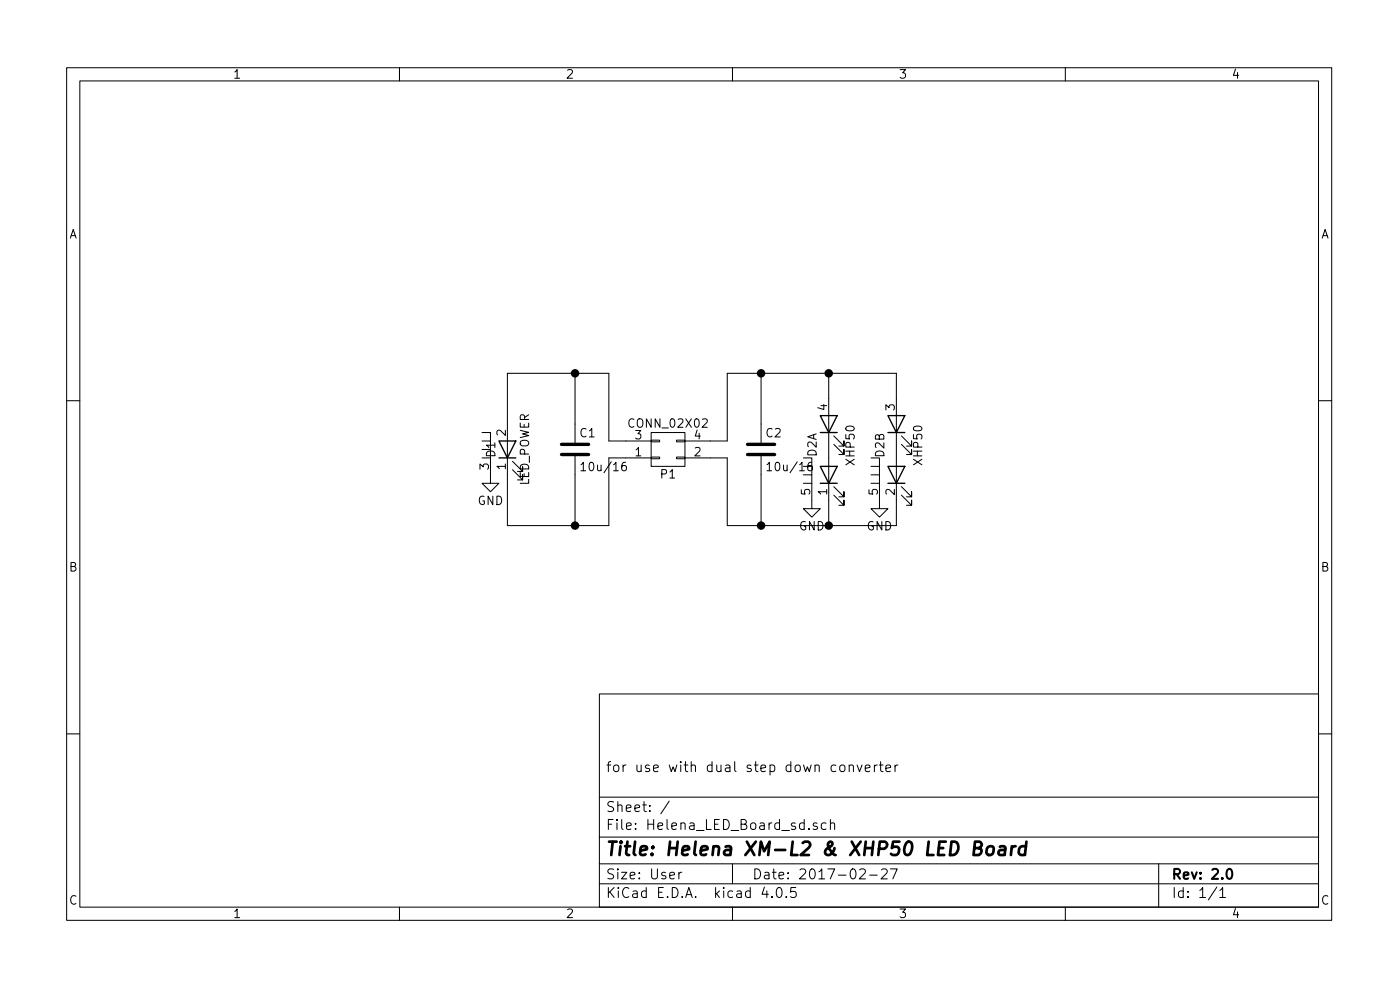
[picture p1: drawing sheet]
EESchema Schematic File Version 2
LIBS:power
LIBS:device
LIBS:transistors
LIBS:conn
LIBS:linear
LIBS:regul
LIBS:74xx
LIBS:cmos4000
LIBS:adc-dac
LIBS:memory
LIBS:xilinx
LIBS:microcontrollers
LIBS:dsp
LIBS:microchip
LIBS:analog_switches
LIBS:motorola
LIBS:texas
LIBS:intel
LIBS:audio
LIBS:interface
LIBS:digital-audio
LIBS:philips
LIBS:display
LIBS:cypress
LIBS:siliconi
LIBS:opto
LIBS:atmel
LIBS:contrib
LIBS:valves
LIBS:rt_transistors
LIBS:rt_74xx
LIBS:rt_device
LIBS:rt_logos
LIBS:rt_maxim
LIBS:rt_microchip
LIBS:rt_nrf
LIBS:rt_stm32
LIBS:rt_ti
LIBS:Helena_LED_Board_sd-cache
EELAYER 25 0
EELAYER END
$Descr User 8268 5827
encoding utf-8
Sheet 1 1
Title "Helena XM-L2 & XHP50 LED Board"
Date "2017-02-27"
Rev "2.0"
Comp ""
Comment1 "for use with dual step down converter"
Comment2 ""
Comment3 ""
Comment4 ""
$EndDescr
$Comp
L CONN_02X02 P1
U 1 1
P 3950 2650
F 0 "P1" H 3950 2800 50  0000 C CNN
F 1 "CONN_02X02" H 3950 2500 50  0000 C CNN
F 2 "rt_Pin_Header:Pin_Header_Straight_2x02_2.00_Pitch" H 3950 1450 50  0001 C CNN
F 3 "" H 3950 1450 50  0000 C CNN
	1    3950 2650
	1    0    0    1   
$EndComp
$Comp
L C C2
U 1 1
P 4500 2650
F 0 "C2" H 4525 2750 50  0000 L CNN
F 1 "10u/16" H 4525 2550 50  0000 L CNN
F 2 "rt_device:C_0805" H 4538 2500 50  0001 C CNN
F 3 "" H 4500 2650 50  0000 C CNN
	1    4500 2650
	1    0    0    -1  
$EndComp
$Comp
L C C1
U 1 1
P 3400 2650
F 0 "C1" H 3425 2750 50  0000 L CNN
F 1 "10u/16" H 3425 2550 50  0000 L CNN
F 2 "rt_device:C_0805" H 3438 2500 50  0001 C CNN
F 3 "" H 3400 2650 50  0000 C CNN
	1    3400 2650
	1    0    0    -1  
$EndComp
Wire Wire Line
	4300 2600 4200 2600
Wire Wire Line
	4300 2200 4300 2600
Wire Wire Line
	4200 2700 4300 2700
Wire Wire Line
	4300 2700 4300 3100
Wire Wire Line
	3700 2600 3600 2600
Wire Wire Line
	3700 2700 3600 2700
Wire Wire Line
	4300 2200 5300 2200
Wire Wire Line
	4900 2350 4900 2200
Connection ~ 4900 2200
Wire Wire Line
	4500 2500 4500 2200
Connection ~ 4500 2200
Wire Wire Line
	5300 2200 5300 2350
Wire Wire Line
	5300 2950 5300 3100
Wire Wire Line
	5300 3100 4300 3100
Wire Wire Line
	4500 2800 4500 3100
Connection ~ 4500 3100
Wire Wire Line
	4900 2950 4900 3100
Connection ~ 4900 3100
Wire Wire Line
	3600 2600 3600 2200
Wire Wire Line
	3600 2200 3000 2200
Wire Wire Line
	3000 2200 3000 2500
Wire Wire Line
	3000 2800 3000 3100
Wire Wire Line
	3000 3100 3600 3100
Wire Wire Line
	3600 3100 3600 2700
Wire Wire Line
	3400 2800 3400 3100
Connection ~ 3400 3100
Wire Wire Line
	3400 2500 3400 2200
Connection ~ 3400 2200
$Comp
L XHP50 D2
U 1 1
P 4900 2650
F 0 "D2" H 4925 2750 50  0000 C CNN
F 1 "XHP50" H 4925 2525 50  0000 C CNN
F 2 "rt_leds:LED_CREE-XHP50" H 4750 2650 50  0001 C CNN
F 3 "" H 4750 2650 50  0000 C CNN
	1    4900 2650
	0    -1   -1   0   
$EndComp
$Comp
L XHP50 D2
U 2 1
P 5300 2650
F 0 "D2" H 5325 2750 50  0000 C CNN
F 1 "XHP50" H 5325 2525 50  0000 C CNN
F 2 "rt_leds:LED_CREE-XHP50" H 5150 2650 50  0001 C CNN
F 3 "" H 5150 2650 50  0000 C CNN
	2    5300 2650
	0    -1   -1   0   
$EndComp
$Comp
L LED_POWER D1
U 1 1
P 3000 2650
F 0 "D1" H 3000 2750 50  0000 C CNN
F 1 "LED_POWER" H 3000 2550 50  0000 C CNN
F 2 "rt_leds:LED_CREE-XML" H 3000 2650 50  0001 C CNN
F 3 "" H 3000 2650 50  0000 C CNN
	1    3000 2650
	0    -1   -1   0   
$EndComp
$Comp
L GND #PWR01
U 1 1
P 2900 2800
F 0 "#PWR01" H 2900 2550 50  0001 C CNN
F 1 "GND" H 2900 2650 50  0000 C CNN
F 2 "" H 2900 2800 50  0000 C CNN
F 3 "" H 2900 2800 50  0000 C CNN
	1    2900 2800
	1    0    0    -1  
$EndComp
$Comp
L GND #PWR02
U 1 1
P 4800 2950
F 0 "#PWR02" H 4800 2700 50  0001 C CNN
F 1 "GND" H 4800 2800 50  0000 C CNN
F 2 "" H 4800 2950 50  0000 C CNN
F 3 "" H 4800 2950 50  0000 C CNN
	1    4800 2950
	1    0    0    -1  
$EndComp
$Comp
L GND #PWR03
U 1 1
P 5200 2950
F 0 "#PWR03" H 5200 2700 50  0001 C CNN
F 1 "GND" H 5200 2800 50  0000 C CNN
F 2 "" H 5200 2950 50  0000 C CNN
F 3 "" H 5200 2950 50  0000 C CNN
	1    5200 2950
	1    0    0    -1  
$EndComp
$EndSCHEMATC
